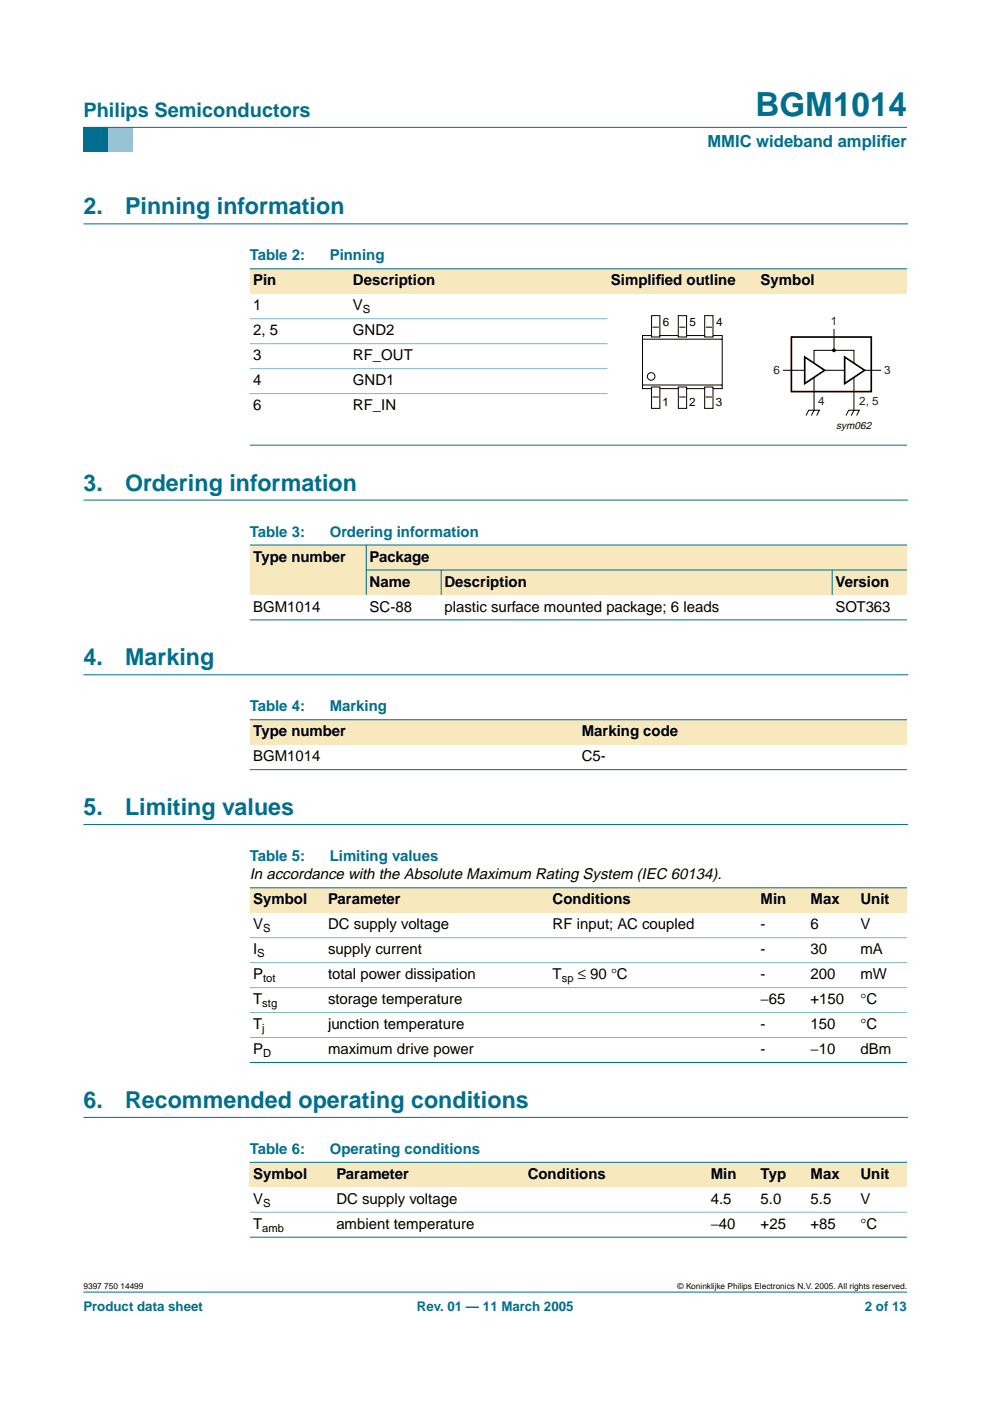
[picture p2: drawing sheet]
<svg xmlns="http://www.w3.org/2000/svg" width="210mm" height="297mm" viewBox="0 0 210 297" stroke-linecap="round" stroke-linejoin="round" font-family="sans-serif">
<path d="M17.7 273.9h174.6z" fill="#006e8c" stroke="#006e8c" stroke-width=".21"/>
<path d="M17.7 27h5.3v5.3h-5.3z" fill-rule="evenodd" fill="#006e8c"/>
<path d="M23 27h5.3v5.3h-5.3z" fill-rule="evenodd" fill="#96c4d6"/>
<path d="M17.7 27h174.6z" fill="#006e8c" stroke="#006e8c" stroke-width=".21"/>
<path d="M17.7 47.5h174.7M17.7 106h174.7M17.7 143.1h174.7M17.7 174.8h174.7M17.7 236.9h174.7" fill="none" stroke="#006e8c" stroke-width=".21"/>
<g fill="#f7e8bd">
<path d="M53 57h21.1v5.3h-21.1z" fill-rule="evenodd"/>
<path d="M74.1 57h44.1v5.3h-44.1z" fill-rule="evenodd"/>
<path d="M118.2 57h10.6v5.3h-10.6z" fill-rule="evenodd"/>
<path d="M128.8 57h31.8v5.3h-31.8z" fill-rule="evenodd"/>
<path d="M160.6 57h31.7v5.3h-31.7z" fill-rule="evenodd"/>
</g>
<g fill="#006e8c" stroke="#006e8c" stroke-width=".21">
<path d="M53 57h139.3z"/>
<path d="M53 94.4h139.3z"/>
</g>
<g fill="#80b6c6" stroke="#80b6c6" stroke-width=".21">
<path d="M53 67.6h75.8z"/>
<path d="M53 72.9h75.8z"/>
<path d="M53 78.2h75.8z"/>
<path d="M53 83.4h75.8z"/>
</g>
<g fill="none" stroke="#000" stroke-width=".21">
<path d="M136.2 71.9h16.9M138.1 71.1h-1.9v11.3h1.9M138.1 66.9h1.8v4.6h-1.8zM138.3 69.4h1.4M139.9 71.1h3.9M143.8 66.9h1.8v4.6h-1.8zM144 69.4h1.3M145.6 71.1h3.8M149.4 66.9h1.8v4.6h-1.8zM149.7 69.4h1.3M151.2 71.1h1.9v11.3h-1.9M166.1 78.5h4.5"/>
<path d="M172.6 76.8v-2.5h8.5v2.7M174.9 78.5h4.2M183.3 78.5h3.4M136.2 81.6h16.9M138.1 82.1h1.8v4.5h-1.8zM138.3 84.2h1.4M139.9 82.4h3.9M143.8 82.1h1.8v4.5h-1.8zM144 84.2h1.4M145.6 82.4h3.8M149.4 82.1h1.8v4.5h-1.8zM149.6 84.2h1.4"/>
<path d="M170.9 88.1l.6-1.1h2.2l-.5 1.1M172.6 80.2v6.8l-.6 1.1M179.4 88.1l.5-1.1h2.3l-.6 1.1M181.1 80.2v6.8l-.6 1.1"/>
<circle cx="138.1" cy="79.8" r=".81"/>
</g>
<path d="M167.8 71.5h16.9v11.5h-16.9zM170.6 75.7l4.3 2.8-4.3 2.8zM179.1 75.7l4.2 2.8-4.2 2.8z" fill="none" stroke="#000" stroke-width=".35"/>
<circle cx="176.8" cy="74.3" r=".28" fill="#000" stroke="#000" stroke-width=".25"/>
<path d="M176.8 69.8v4.8z" fill="#000" stroke="#000" stroke-width=".21"/>
<g fill="#f7e8bd">
<path d="M53 115.6h24.7v10.5h-24.7z" fill-rule="evenodd"/>
<path d="M77.7 115.6h114.6v5.2h-114.6z" fill-rule="evenodd"/>
<path d="M77.7 120.8h15.8v5.3h-15.8z" fill-rule="evenodd"/>
<path d="M93.5 120.8h82.9v5.3h-82.9z" fill-rule="evenodd"/>
<path d="M176.4 120.8h15.9v5.3h-15.9z" fill-rule="evenodd"/>
</g>
<g fill="#006e8c" stroke="#006e8c" stroke-width=".21">
<path d="M77.7 115.5v10.6z"/>
<path d="M93.5 120.8v5.3z"/>
<path d="M176.4 120.8v5.3z"/>
<path d="M53 115.6h139.3z"/>
<path d="M77.6 120.8h114.7z"/>
<path d="M53 131.4h139.3z"/>
</g>
<g fill="#f7e8bd">
<path d="M53 152.6h69.6v5.3h-69.6z" fill-rule="evenodd"/>
<path d="M122.6 152.6h69.7v5.3h-69.7z" fill-rule="evenodd"/>
</g>
<g fill="#006e8c" stroke="#006e8c" stroke-width=".21">
<path d="M53 152.6h139.3z"/>
<path d="M53 163.2h139.3z"/>
</g>
<g fill="#f7e8bd">
<path d="M53 188.2h15.8v5.3h-15.8z" fill-rule="evenodd"/>
<path d="M68.8 188.2h47.7v5.3h-47.7z" fill-rule="evenodd"/>
<path d="M116.5 188.2h35.2v5.3h-35.2z" fill-rule="evenodd"/>
<path d="M151.7 188.2h8.9v5.3h-8.9z" fill-rule="evenodd"/>
<path d="M160.6 188.2h10.5v5.3h-10.5z" fill-rule="evenodd"/>
<path d="M171.1 188.2h10.6v5.3h-10.6z" fill-rule="evenodd"/>
<path d="M181.7 188.2h10.6v5.3h-10.6z" fill-rule="evenodd"/>
</g>
<g fill="#006e8c" stroke="#006e8c" stroke-width=".21">
<path d="M53 188.2h139.3z"/>
<path d="M53 225.3h139.3z"/>
</g>
<g fill="#80b6c6" stroke="#80b6c6" stroke-width=".21">
<path d="M53 198.8h139.3z"/>
<path d="M53 204.1h139.3z"/>
<path d="M53 209.4h139.3z"/>
<path d="M53 214.7h139.3z"/>
<path d="M53 220h139.3z"/>
</g>
<g fill="#f7e8bd">
<path d="M53 246.4h17.6v5.3h-17.6z" fill-rule="evenodd"/>
<path d="M70.6 246.4h40.6v5.3h-40.6z" fill-rule="evenodd"/>
<path d="M111.2 246.4h31.7v5.3h-31.7z" fill-rule="evenodd"/>
<path d="M142.9 246.4h7.1v5.3h-7.1z" fill-rule="evenodd"/>
<path d="M150 246.4h10.6v5.3h-10.6z" fill-rule="evenodd"/>
<path d="M160.6 246.4h10.5v5.3h-10.5z" fill-rule="evenodd"/>
<path d="M171.1 246.4h10.6v5.3h-10.6z" fill-rule="evenodd"/>
<path d="M181.7 246.4h10.6v5.3h-10.6z" fill-rule="evenodd"/>
</g>
<g fill="#006e8c" stroke="#006e8c" stroke-width=".21">
<path d="M53 246.4h139.3z"/>
<path d="M53 262.3h139.3z"/>
</g>
<path d="M53 257h139.3z" fill="#80b6c6" stroke="#80b6c6" stroke-width=".21"/>
<text font-size="7.1" fill="#006e8c" x="160.2" y="24.7">BGM1014</text>
<g font-size="4.9" fill="#006e8c">
<text x="17.7" y="45.5">2.</text>
<text x="26.5" y="45.5">Pinning information</text>
<text x="17.7" y="104">3.</text>
<text x="26.5" y="104">Ordering information</text>
<text x="17.7" y="141.1">4.</text>
<text x="26.5" y="141.1">Marking</text>
<text x="17.7" y="172.8">5.</text>
<text x="26.5" y="172.8">Limiting values</text>
<text x="17.7" y="234.9">6.</text>
<text x="26.5" y="234.9">Recommended operating conditions</text>
</g>
<text font-size="4.2" fill="#006e8c" x="17.7" y="24.9">Philips Semiconductors</text>
<g font-size="3.5" fill="#006e8c">
<text x="150" y="31.1">MMIC wideband amplif</text>
<text x="186.8" y="31.1">ier</text>
</g>
<g font-size="3.2" fill="#006e8c">
<text x="53" y="55.2">Table 2:</text>
<text x="69.9" y="55.2">Pinning</text>
<text x="53" y="113.8">Table 3:</text>
<text x="69.9" y="113.8">Ordering information</text>
<text x="53" y="150.8">Table 4:</text>
<text x="69.9" y="150.8">Marking</text>
<text x="53" y="182.6">Table 5:</text>
<text x="69.9" y="182.6">Limiting values</text>
<text x="53" y="244.7">Table 6:</text>
<text x="69.9" y="244.7">Operating conditions</text>
</g>
<g font-size="3.2">
<text x="53.7" y="65.8">1</text>
<text x="53.7" y="60.5">Pin</text>
<text x="74.8" y="60.5">Description</text>
<text x="74.8" y="65.8">V</text>
<text x="129.5" y="60.5">Simplif</text>
<text x="139" y="60.5">ied outline</text>
<text x="161.3" y="60.5">Symbol</text>
<text x="53.7" y="71.1">2, 5</text>
<text x="74.8" y="71.1">GND2</text>
<text x="53.7" y="76.4">3</text>
<text x="74.8" y="76.4">RF_OUT</text>
<text x="53.7" y="81.7">4</text>
<text x="74.8" y="81.7">GND1</text>
<text x="53.7" y="87">6</text>
<text x="74.8" y="87">RF_IN</text>
<text x="53.7" y="119.1">Type number</text>
<text x="78.4" y="119.1">Package</text>
<text x="78.4" y="124.4">Name</text>
<text x="94.2" y="124.4">Description</text>
<text x="177.1" y="124.4">Version</text>
<text x="53.7" y="129.7">BGM1014</text>
<text x="78.4" y="129.7">SC-88</text>
<text x="94.2" y="129.7">plastic surface mounted package; 6 leads</text>
<text x="177.1" y="129.7">SOT363</text>
<text x="53.7" y="156.1">Type number</text>
<text x="53.7" y="161.4">BGM1014</text>
<text x="123.3" y="156.1">Marking code</text>
<text x="123.3" y="161.4">C5-</text>
<text x="53" y="186.5">In accordance with the Absolute Maximum Rating System (IEC 60134).</text>
<text x="53.7" y="191.8">Symbol</text>
<text x="69.5" y="191.8">Parameter</text>
<text x="117.2" y="191.8">Conditions</text>
<text x="161.3" y="191.8">Min</text>
<text x="171.9" y="191.8">Max</text>
<text x="182.4" y="191.8">Unit</text>
<text x="53.7" y="197">V</text>
<text x="69.5" y="197">DC supply voltage</text>
<text x="117.2" y="197">RF input; AC coupled</text>
<text x="161.3" y="197">-</text>
<text x="171.9" y="197">6</text>
<text x="182.4" y="197">V</text>
<text x="53.7" y="202.3">I</text>
<text x="69.5" y="202.3">supply current</text>
<text x="161.3" y="202.3">-</text>
<text x="171.9" y="202.3">30</text>
<text x="182.4" y="202.3">mA</text>
<text x="53.7" y="207.6">P</text>
<text x="69.5" y="207.6">total power dissipation</text>
<text x="117.2" y="207.6">T</text>
<text x="122.5" y="207.6">≤ 90 °C</text>
<text x="161.3" y="207.6">-</text>
<text x="171.9" y="207.6">200</text>
<text x="182.4" y="207.6">mW</text>
<text x="53.7" y="212.9">T</text>
<text x="69.5" y="212.9">storage temperature</text>
<text x="161.3" y="212.9">−65</text>
<text x="171.9" y="212.9">+150</text>
<text x="182.4" y="212.9">°C</text>
<text x="53.7" y="218.2">T</text>
<text x="69.5" y="218.2">junction temperature</text>
<text x="161.3" y="218.2">-</text>
<text x="171.9" y="218.2">150</text>
<text x="182.4" y="218.2">°C</text>
<text x="53.7" y="223.5">P</text>
<text x="69.5" y="223.5">maximum drive power</text>
<text x="161.3" y="223.5">-</text>
<text x="171.9" y="223.5">−10</text>
<text x="182.4" y="223.5">dBm</text>
<text x="53.7" y="250">Symbol</text>
<text x="71.3" y="250">Parameter</text>
<text x="111.9" y="250">Conditions</text>
<text x="150.7" y="250">Min</text>
<text x="161.3" y="250">Typ</text>
<text x="171.9" y="250">Max</text>
<text x="182.4" y="250">Unit</text>
<text x="53.7" y="255.3">V</text>
<text x="71.3" y="255.3">DC supply voltage</text>
<text x="150.7" y="255.3">4.5</text>
<text x="161.3" y="255.3">5.0</text>
<text x="171.9" y="255.3">5.5</text>
<text x="182.4" y="255.3">V</text>
<text x="53.7" y="260.5">T</text>
<text x="71.3" y="260.5">ambient temperature</text>
<text x="150.7" y="260.5">−40</text>
<text x="161.3" y="260.5">+25</text>
<text x="171.8" y="260.5">+85</text>
<text x="182.4" y="260.5">°C</text>
</g>
<g font-size="2.8" fill="#006e8c">
<text x="17.7" y="278">Product data sheet</text>
<text x="88.4" y="278">Rev. 01 — 11 March 2005</text>
<text x="183.4" y="278">2 of 13</text>
</g>
<g font-size="2.5">
<text x="140.5" y="69.1">6</text>
<text x="146.2" y="69.1">5</text>
<text x="151.9" y="69.1">4</text>
<text x="140.5" y="86.2">1</text>
<text x="146.1" y="86.2">2</text>
<text x="151.8" y="86.2">3</text>
</g>
<g font-size="2.5" fill="#231f20">
<text x="176.1" y="68.9">1</text>
<text x="164" y="79.4">6</text>
<text x="187.4" y="79.4">3</text>
<text x="173.4" y="85.8">4</text>
<text x="182.2" y="85.8">2, 5</text>
</g>
<g font-size="2.4">
<text x="77" y="66.4">S</text>
<text x="55.8" y="197.6">S</text>
<text x="54.6" y="202.9">S</text>
<text x="55.8" y="208.2">tot</text>
<text x="119.1" y="208.2">sp</text>
<text x="55.6" y="213.5">stg</text>
<text x="55.6" y="218.8">j</text>
<text x="55.8" y="224.1">D</text>
<text x="55.8" y="255.8">S</text>
<text x="55.6" y="261.1">amb</text>
</g>
<text font-size="2.2" x="177.3" y="90.9">sym062</text>
<g font-size="1.8">
<text x="17.7" y="273.4">9397 750 14499</text>
<text x="143.7" y="273.4">© Koninklijke Philips Electronics N.V. 2005. All rights reserved.</text>
</g>
</svg>
